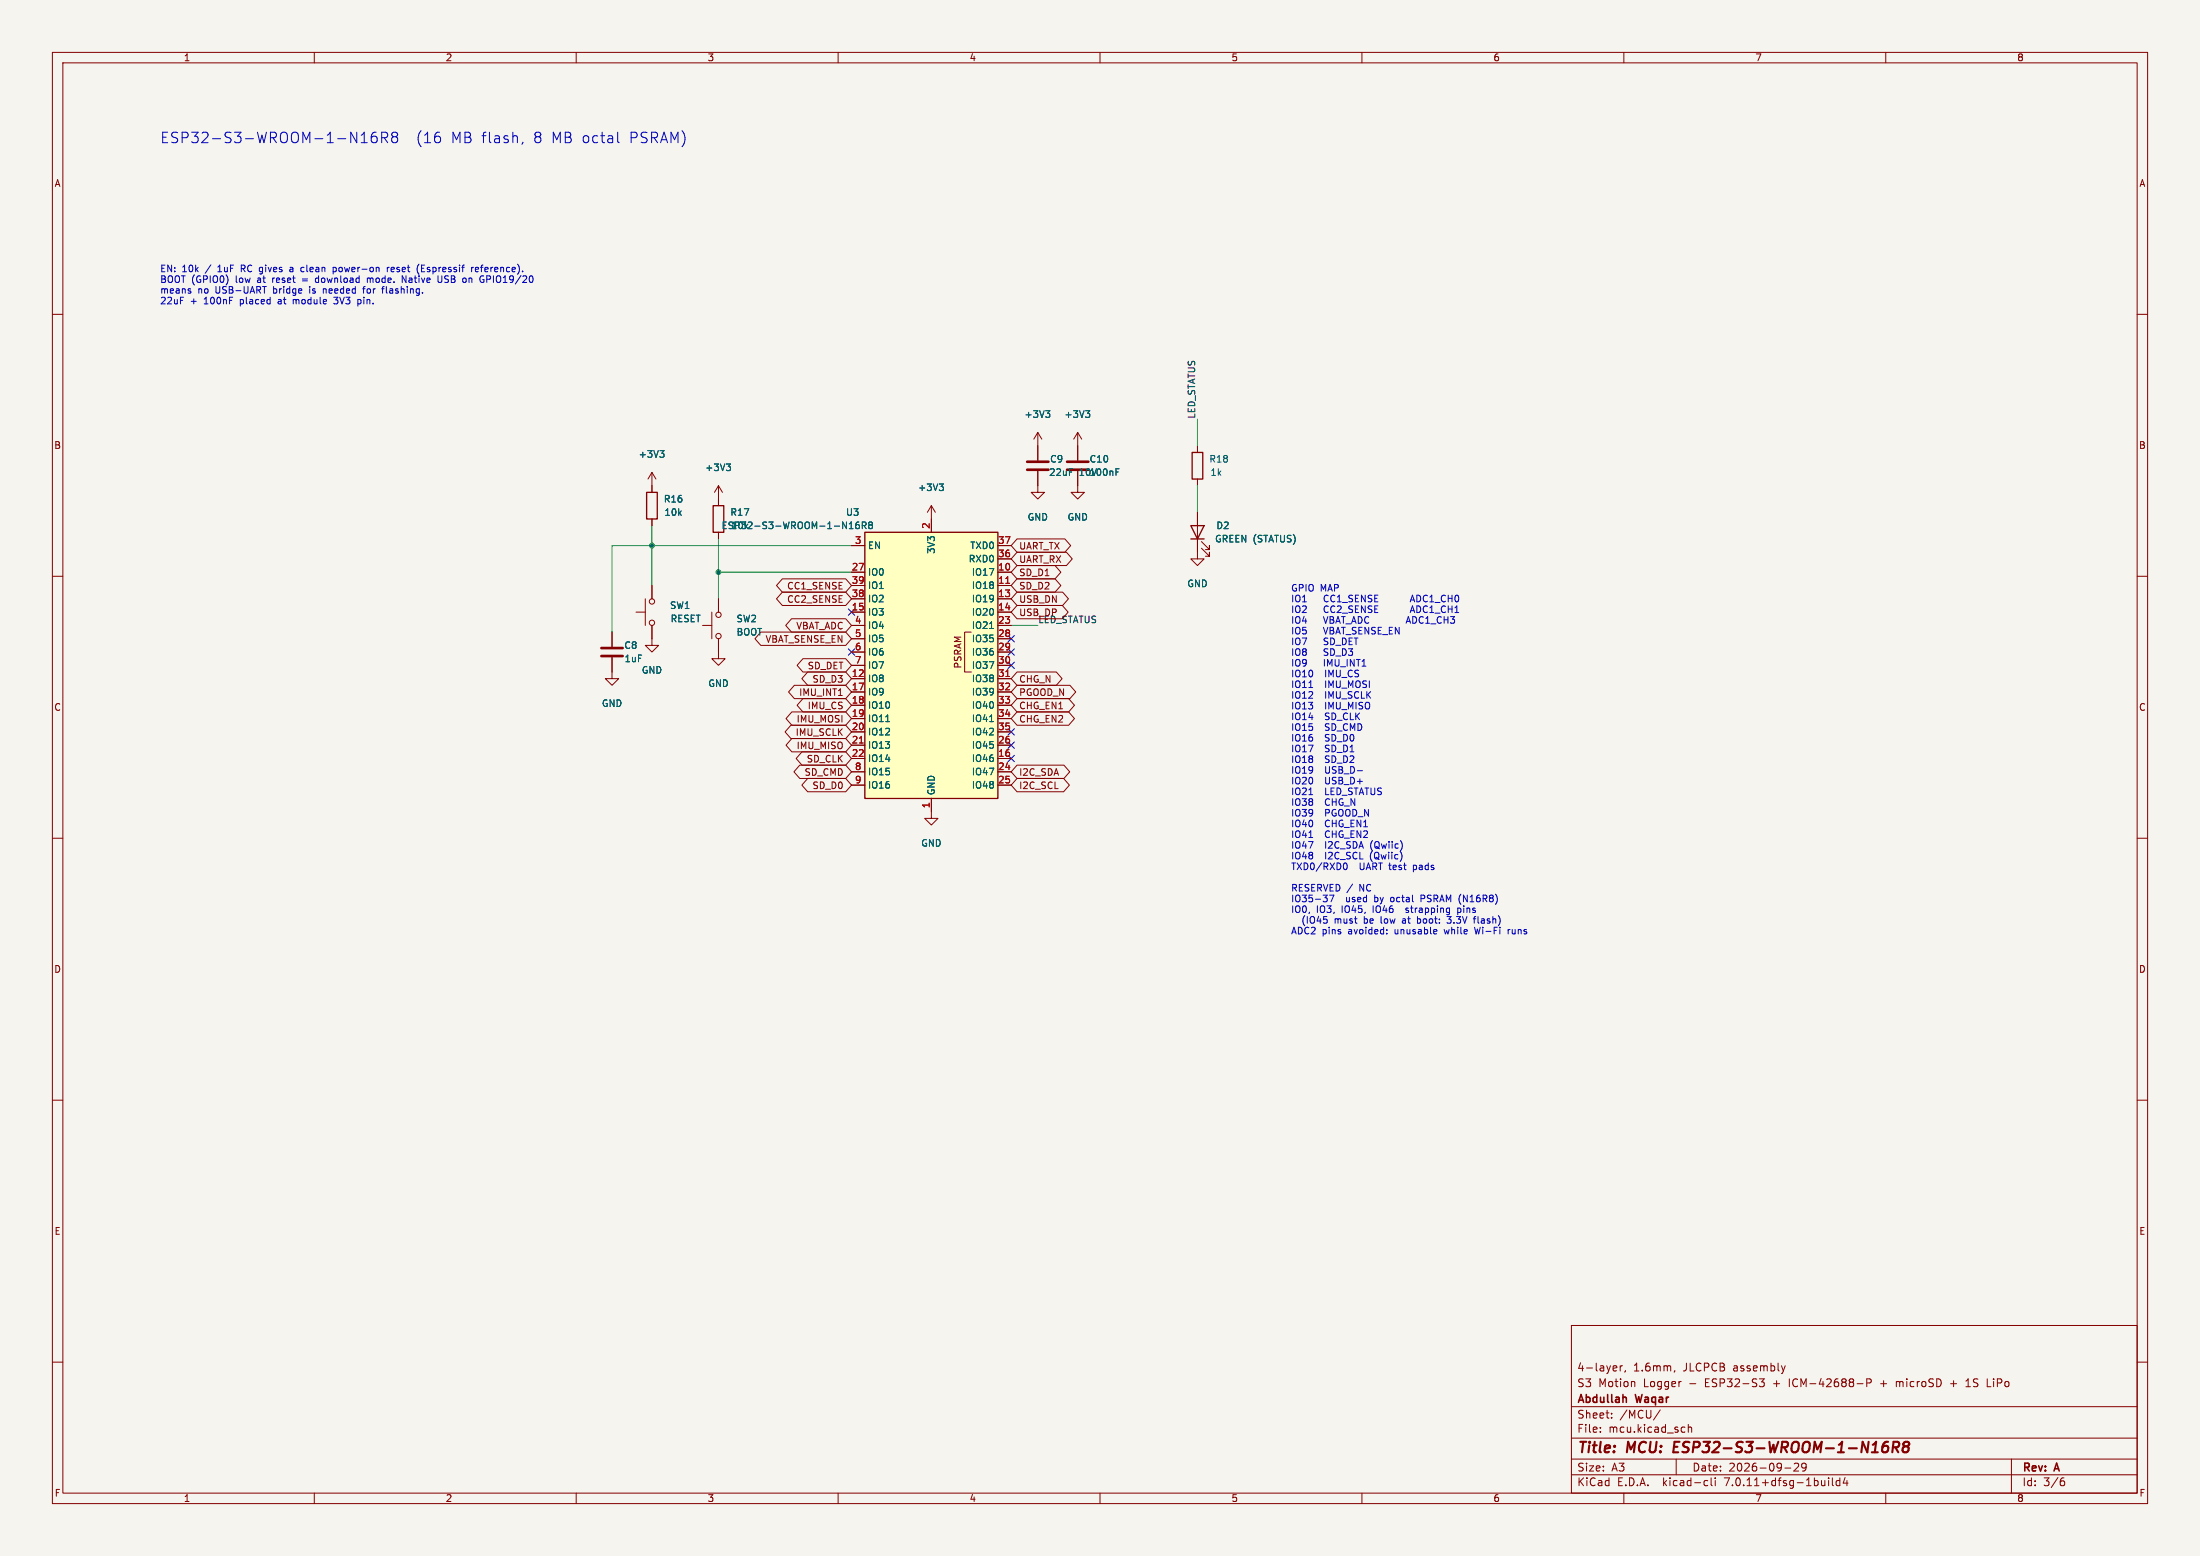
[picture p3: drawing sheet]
(kicad_sch (version 20230121) (generator eeschema)
(paper "A3")
(title_block (title "MCU: ESP32-S3-WROOM-1-N16R8") (date "2026-09-29") (rev "A") (company "Abdullah Waqar") (comment 1 "S3 Motion Logger - ESP32-S3 + ICM-42688-P + microSD + 1S LiPo") (comment 2 "4-layer, 1.6mm, JLCPCB assembly"))
(lib_symbols
(symbol "Device:C" (pin_numbers hide) (pin_names (offset 0.254)) (in_bom yes) (on_board yes) (property "Reference" "C" (at 0.635 2.54 0) (effects (font (size 1.27 1.27)) (justify left))) (property "Value" "C" (at 0.635 -2.54 0) (effects (font (size 1.27 1.27)) (justify left))) (property "Footprint" "" (at 0.9652 -3.81 0) (effects (font (size 1.27 1.27)) hide)) (property "Datasheet" "~" (at 0 0 0) (effects (font (size 1.27 1.27)) hide)) (property "ki_keywords" "cap capacitor" (at 0 0 0) (effects (font (size 1.27 1.27)) hide)) (property "ki_description" "Unpolarized capacitor" (at 0 0 0) (effects (font (size 1.27 1.27)) hide)) (property "ki_fp_filters" "C_*" (at 0 0 0) (effects (font (size 1.27 1.27)) hide)) (symbol "C_0_1" (polyline (pts (xy -2.032 -0.762) (xy 2.032 -0.762)) (stroke (width 0.508) (type default)) (fill (type none))) (polyline (pts (xy -2.032 0.762) (xy 2.032 0.762)) (stroke (width 0.508) (type default)) (fill (type none)))) (symbol "C_1_1" (pin passive line (at 0 3.81 270) (length 2.794) (name "~" (effects (font (size 1.27 1.27)))) (number "1" (effects (font (size 1.27 1.27))))) (pin passive line (at 0 -3.81 90) (length 2.794) (name "~" (effects (font (size 1.27 1.27)))) (number "2" (effects (font (size 1.27 1.27)))))))
(symbol "Device:LED" (pin_numbers hide) (pin_names (offset 1.016) hide) (in_bom yes) (on_board yes) (property "Reference" "D" (at 0 2.54 0) (effects (font (size 1.27 1.27)))) (property "Value" "LED" (at 0 -2.54 0) (effects (font (size 1.27 1.27)))) (property "Footprint" "" (at 0 0 0) (effects (font (size 1.27 1.27)) hide)) (property "Datasheet" "~" (at 0 0 0) (effects (font (size 1.27 1.27)) hide)) (property "ki_keywords" "LED diode" (at 0 0 0) (effects (font (size 1.27 1.27)) hide)) (property "ki_description" "Light emitting diode" (at 0 0 0) (effects (font (size 1.27 1.27)) hide)) (property "ki_fp_filters" "LED* LED_SMD:* LED_THT:*" (at 0 0 0) (effects (font (size 1.27 1.27)) hide)) (symbol "LED_0_1" (polyline (pts (xy -1.27 -1.27) (xy -1.27 1.27)) (stroke (width 0.254) (type default)) (fill (type none))) (polyline (pts (xy -1.27 0) (xy 1.27 0)) (stroke (width 0) (type default)) (fill (type none))) (polyline (pts (xy 1.27 -1.27) (xy 1.27 1.27) (xy -1.27 0) (xy 1.27 -1.27)) (stroke (width 0.254) (type default)) (fill (type none))) (polyline (pts (xy -3.048 -0.762) (xy -4.572 -2.286) (xy -3.81 -2.286) (xy -4.572 -2.286) (xy -4.572 -1.524)) (stroke (width 0) (type default)) (fill (type none))) (polyline (pts (xy -1.778 -0.762) (xy -3.302 -2.286) (xy -2.54 -2.286) (xy -3.302 -2.286) (xy -3.302 -1.524)) (stroke (width 0) (type default)) (fill (type none)))) (symbol "LED_1_1" (pin passive line (at -3.81 0 0) (length 2.54) (name "K" (effects (font (size 1.27 1.27)))) (number "1" (effects (font (size 1.27 1.27))))) (pin passive line (at 3.81 0 180) (length 2.54) (name "A" (effects (font (size 1.27 1.27)))) (number "2" (effects (font (size 1.27 1.27)))))))
(symbol "Device:R" (pin_numbers hide) (pin_names (offset 0)) (in_bom yes) (on_board yes) (property "Reference" "R" (at 2.032 0 90) (effects (font (size 1.27 1.27)))) (property "Value" "R" (at 0 0 90) (effects (font (size 1.27 1.27)))) (property "Footprint" "" (at -1.778 0 90) (effects (font (size 1.27 1.27)) hide)) (property "Datasheet" "~" (at 0 0 0) (effects (font (size 1.27 1.27)) hide)) (property "ki_keywords" "R res resistor" (at 0 0 0) (effects (font (size 1.27 1.27)) hide)) (property "ki_description" "Resistor" (at 0 0 0) (effects (font (size 1.27 1.27)) hide)) (property "ki_fp_filters" "R_*" (at 0 0 0) (effects (font (size 1.27 1.27)) hide)) (symbol "R_0_1" (rectangle (start -1.016 -2.54) (end 1.016 2.54) (stroke (width 0.254) (type default)) (fill (type none)))) (symbol "R_1_1" (pin passive line (at 0 3.81 270) (length 1.27) (name "~" (effects (font (size 1.27 1.27)))) (number "1" (effects (font (size 1.27 1.27))))) (pin passive line (at 0 -3.81 90) (length 1.27) (name "~" (effects (font (size 1.27 1.27)))) (number "2" (effects (font (size 1.27 1.27)))))))
(symbol "RF_Module:ESP32-S3-WROOM-1" (in_bom yes) (on_board yes) (property "Reference" "U" (at -12.7 26.67 0) (effects (font (size 1.27 1.27)))) (property "Value" "ESP32-S3-WROOM-1" (at 12.7 26.67 0) (effects (font (size 1.27 1.27)))) (property "Footprint" "RF_Module:ESP32-S3-WROOM-1" (at 0 2.54 0) (effects (font (size 1.27 1.27)) hide)) (property "Datasheet" "https://www.espressif.com/sites/default/files/documentation/esp32-s3-wroom-1_wroom-1u_datasheet_en.pdf" (at 0 0 0) (effects (font (size 1.27 1.27)) hide)) (property "ki_keywords" "RF Radio BT ESP ESP32-S3 Espressif onboard PCB antenna" (at 0 0 0) (effects (font (size 1.27 1.27)) hide)) (property "ki_description" "RF Module, ESP32-S3 SoC, Wi-Fi 802.11b/g/n, Bluetooth, BLE, 32-bit, 3.3V, onboard antenna, SMD" (at 0 0 0) (effects (font (size 1.27 1.27)) hide)) (property "ki_fp_filters" "ESP32?S3?WROOM?1*" (at 0 0 0) (effects (font (size 1.27 1.27)) hide)) (symbol "ESP32-S3-WROOM-1_0_0" (rectangle (start -12.7 25.4) (end 12.7 -25.4) (stroke (width 0.254) (type default)) (fill (type background))) (text "PSRAM" (at 5.08 2.54 900) (effects (font (size 1.27 1.27))))) (symbol "ESP32-S3-WROOM-1_0_1" (polyline (pts (xy 7.62 -1.27) (xy 6.35 -1.27) (xy 6.35 6.35) (xy 7.62 6.35)) (stroke (width 0) (type default)) (fill (type none)))) (symbol "ESP32-S3-WROOM-1_1_1" (pin power_in line (at 0 -27.94 90) (length 2.54) (name "GND" (effects (font (size 1.27 1.27)))) (number "1" (effects (font (size 1.27 1.27))))) (pin bidirectional line (at 15.24 17.78 180) (length 2.54) (name "IO17" (effects (font (size 1.27 1.27)))) (number "10" (effects (font (size 1.27 1.27))))) (pin bidirectional line (at 15.24 15.24 180) (length 2.54) (name "IO18" (effects (font (size 1.27 1.27)))) (number "11" (effects (font (size 1.27 1.27))))) (pin bidirectional line (at -15.24 -2.54 0) (length 2.54) (name "IO8" (effects (font (size 1.27 1.27)))) (number "12" (effects (font (size 1.27 1.27))))) (pin bidirectional line (at 15.24 12.7 180) (length 2.54) (name "IO19" (effects (font (size 1.27 1.27)))) (number "13" (effects (font (size 1.27 1.27))))) (pin bidirectional line (at 15.24 10.16 180) (length 2.54) (name "IO20" (effects (font (size 1.27 1.27)))) (number "14" (effects (font (size 1.27 1.27))))) (pin bidirectional line (at -15.24 10.16 0) (length 2.54) (name "IO3" (effects (font (size 1.27 1.27)))) (number "15" (effects (font (size 1.27 1.27))))) (pin bidirectional line (at 15.24 -17.78 180) (length 2.54) (name "IO46" (effects (font (size 1.27 1.27)))) (number "16" (effects (font (size 1.27 1.27))))) (pin bidirectional line (at -15.24 -5.08 0) (length 2.54) (name "IO9" (effects (font (size 1.27 1.27)))) (number "17" (effects (font (size 1.27 1.27))))) (pin bidirectional line (at -15.24 -7.62 0) (length 2.54) (name "IO10" (effects (font (size 1.27 1.27)))) (number "18" (effects (font (size 1.27 1.27))))) (pin bidirectional line (at -15.24 -10.16 0) (length 2.54) (name "IO11" (effects (font (size 1.27 1.27)))) (number "19" (effects (font (size 1.27 1.27))))) (pin power_in line (at 0 27.94 270) (length 2.54) (name "3V3" (effects (font (size 1.27 1.27)))) (number "2" (effects (font (size 1.27 1.27))))) (pin bidirectional line (at -15.24 -12.7 0) (length 2.54) (name "IO12" (effects (font (size 1.27 1.27)))) (number "20" (effects (font (size 1.27 1.27))))) (pin bidirectional line (at -15.24 -15.24 0) (length 2.54) (name "IO13" (effects (font (size 1.27 1.27)))) (number "21" (effects (font (size 1.27 1.27))))) (pin bidirectional line (at -15.24 -17.78 0) (length 2.54) (name "IO14" (effects (font (size 1.27 1.27)))) (number "22" (effects (font (size 1.27 1.27))))) (pin bidirectional line (at 15.24 7.62 180) (length 2.54) (name "IO21" (effects (font (size 1.27 1.27)))) (number "23" (effects (font (size 1.27 1.27))))) (pin bidirectional line (at 15.24 -20.32 180) (length 2.54) (name "IO47" (effects (font (size 1.27 1.27)))) (number "24" (effects (font (size 1.27 1.27))))) (pin bidirectional line (at 15.24 -22.86 180) (length 2.54) (name "IO48" (effects (font (size 1.27 1.27)))) (number "25" (effects (font (size 1.27 1.27))))) (pin bidirectional line (at 15.24 -15.24 180) (length 2.54) (name "IO45" (effects (font (size 1.27 1.27)))) (number "26" (effects (font (size 1.27 1.27))))) (pin bidirectional line (at -15.24 17.78 0) (length 2.54) (name "IO0" (effects (font (size 1.27 1.27)))) (number "27" (effects (font (size 1.27 1.27))))) (pin bidirectional line (at 15.24 5.08 180) (length 2.54) (name "IO35" (effects (font (size 1.27 1.27)))) (number "28" (effects (font (size 1.27 1.27))))) (pin bidirectional line (at 15.24 2.54 180) (length 2.54) (name "IO36" (effects (font (size 1.27 1.27)))) (number "29" (effects (font (size 1.27 1.27))))) (pin input line (at -15.24 22.86 0) (length 2.54) (name "EN" (effects (font (size 1.27 1.27)))) (number "3" (effects (font (size 1.27 1.27))))) (pin bidirectional line (at 15.24 0 180) (length 2.54) (name "IO37" (effects (font (size 1.27 1.27)))) (number "30" (effects (font (size 1.27 1.27))))) (pin bidirectional line (at 15.24 -2.54 180) (length 2.54) (name "IO38" (effects (font (size 1.27 1.27)))) (number "31" (effects (font (size 1.27 1.27))))) (pin bidirectional line (at 15.24 -5.08 180) (length 2.54) (name "IO39" (effects (font (size 1.27 1.27)))) (number "32" (effects (font (size 1.27 1.27))))) (pin bidirectional line (at 15.24 -7.62 180) (length 2.54) (name "IO40" (effects (font (size 1.27 1.27)))) (number "33" (effects (font (size 1.27 1.27))))) (pin bidirectional line (at 15.24 -10.16 180) (length 2.54) (name "IO41" (effects (font (size 1.27 1.27)))) (number "34" (effects (font (size 1.27 1.27))))) (pin bidirectional line (at 15.24 -12.7 180) (length 2.54) (name "IO42" (effects (font (size 1.27 1.27)))) (number "35" (effects (font (size 1.27 1.27))))) (pin bidirectional line (at 15.24 20.32 180) (length 2.54) (name "RXD0" (effects (font (size 1.27 1.27)))) (number "36" (effects (font (size 1.27 1.27))))) (pin bidirectional line (at 15.24 22.86 180) (length 2.54) (name "TXD0" (effects (font (size 1.27 1.27)))) (number "37" (effects (font (size 1.27 1.27))))) (pin bidirectional line (at -15.24 12.7 0) (length 2.54) (name "IO2" (effects (font (size 1.27 1.27)))) (number "38" (effects (font (size 1.27 1.27))))) (pin bidirectional line (at -15.24 15.24 0) (length 2.54) (name "IO1" (effects (font (size 1.27 1.27)))) (number "39" (effects (font (size 1.27 1.27))))) (pin bidirectional line (at -15.24 7.62 0) (length 2.54) (name "IO4" (effects (font (size 1.27 1.27)))) (number "4" (effects (font (size 1.27 1.27))))) (pin passive line (at 0 -27.94 90) (length 2.54) hide (name "GND" (effects (font (size 1.27 1.27)))) (number "40" (effects (font (size 1.27 1.27))))) (pin passive line (at 0 -27.94 90) (length 2.54) hide (name "GND" (effects (font (size 1.27 1.27)))) (number "41" (effects (font (size 1.27 1.27))))) (pin bidirectional line (at -15.24 5.08 0) (length 2.54) (name "IO5" (effects (font (size 1.27 1.27)))) (number "5" (effects (font (size 1.27 1.27))))) (pin bidirectional line (at -15.24 2.54 0) (length 2.54) (name "IO6" (effects (font (size 1.27 1.27)))) (number "6" (effects (font (size 1.27 1.27))))) (pin bidirectional line (at -15.24 0 0) (length 2.54) (name "IO7" (effects (font (size 1.27 1.27)))) (number "7" (effects (font (size 1.27 1.27))))) (pin bidirectional line (at -15.24 -20.32 0) (length 2.54) (name "IO15" (effects (font (size 1.27 1.27)))) (number "8" (effects (font (size 1.27 1.27))))) (pin bidirectional line (at -15.24 -22.86 0) (length 2.54) (name "IO16" (effects (font (size 1.27 1.27)))) (number "9" (effects (font (size 1.27 1.27)))))))
(symbol "Switch:SW_Push" (pin_numbers hide) (pin_names (offset 1.016) hide) (in_bom yes) (on_board yes) (property "Reference" "SW" (at 1.27 2.54 0) (effects (font (size 1.27 1.27)) (justify left))) (property "Value" "SW_Push" (at 0 -1.524 0) (effects (font (size 1.27 1.27)))) (property "Footprint" "" (at 0 5.08 0) (effects (font (size 1.27 1.27)) hide)) (property "Datasheet" "~" (at 0 5.08 0) (effects (font (size 1.27 1.27)) hide)) (property "ki_keywords" "switch normally-open pushbutton push-button" (at 0 0 0) (effects (font (size 1.27 1.27)) hide)) (property "ki_description" "Push button switch, generic, two pins" (at 0 0 0) (effects (font (size 1.27 1.27)) hide)) (symbol "SW_Push_0_1" (circle (center -2.032 0) (radius 0.508) (stroke (width 0) (type default)) (fill (type none))) (polyline (pts (xy 0 1.27) (xy 0 3.048)) (stroke (width 0) (type default)) (fill (type none))) (polyline (pts (xy 2.54 1.27) (xy -2.54 1.27)) (stroke (width 0) (type default)) (fill (type none))) (circle (center 2.032 0) (radius 0.508) (stroke (width 0) (type default)) (fill (type none))) (pin passive line (at -5.08 0 0) (length 2.54) (name "1" (effects (font (size 1.27 1.27)))) (number "1" (effects (font (size 1.27 1.27))))) (pin passive line (at 5.08 0 180) (length 2.54) (name "2" (effects (font (size 1.27 1.27)))) (number "2" (effects (font (size 1.27 1.27)))))))
(symbol "power:+3V3" (power) (pin_names (offset 0)) (in_bom yes) (on_board yes) (property "Reference" "#PWR" (at 0 -3.81 0) (effects (font (size 1.27 1.27)) hide)) (property "Value" "+3V3" (at 0 3.556 0) (effects (font (size 1.27 1.27)))) (property "Footprint" "" (at 0 0 0) (effects (font (size 1.27 1.27)) hide)) (property "Datasheet" "" (at 0 0 0) (effects (font (size 1.27 1.27)) hide)) (property "ki_keywords" "global power" (at 0 0 0) (effects (font (size 1.27 1.27)) hide)) (property "ki_description" "Power symbol creates a global label with name \"+3V3\"" (at 0 0 0) (effects (font (size 1.27 1.27)) hide)) (symbol "+3V3_0_1" (polyline (pts (xy -0.762 1.27) (xy 0 2.54)) (stroke (width 0) (type default)) (fill (type none))) (polyline (pts (xy 0 0) (xy 0 2.54)) (stroke (width 0) (type default)) (fill (type none))) (polyline (pts (xy 0 2.54) (xy 0.762 1.27)) (stroke (width 0) (type default)) (fill (type none)))) (symbol "+3V3_1_1" (pin power_in line (at 0 0 90) (length 0) hide (name "+3V3" (effects (font (size 1.27 1.27)))) (number "1" (effects (font (size 1.27 1.27)))))))
(symbol "power:GND" (power) (pin_names (offset 0)) (in_bom yes) (on_board yes) (property "Reference" "#PWR" (at 0 -6.35 0) (effects (font (size 1.27 1.27)) hide)) (property "Value" "GND" (at 0 -3.81 0) (effects (font (size 1.27 1.27)))) (property "Footprint" "" (at 0 0 0) (effects (font (size 1.27 1.27)) hide)) (property "Datasheet" "" (at 0 0 0) (effects (font (size 1.27 1.27)) hide)) (property "ki_keywords" "global power" (at 0 0 0) (effects (font (size 1.27 1.27)) hide)) (property "ki_description" "Power symbol creates a global label with name \"GND\" , ground" (at 0 0 0) (effects (font (size 1.27 1.27)) hide)) (symbol "GND_0_1" (polyline (pts (xy 0 0) (xy 0 -1.27) (xy 1.27 -1.27) (xy 0 -2.54) (xy -1.27 -1.27) (xy 0 -1.27)) (stroke (width 0) (type default)) (fill (type none)))) (symbol "GND_1_1" (pin power_in line (at 0 0 270) (length 0) hide (name "GND" (effects (font (size 1.27 1.27)))) (number "1" (effects (font (size 1.27 1.27))))))))
(wire (pts (xy 162.56 109.22) (xy 137.16 109.22)) (stroke (width 0) (type default)))
(wire (pts (xy 137.16 102.87) (xy 137.16 109.22)) (stroke (width 0) (type default)))
(wire (pts (xy 137.16 114.3) (xy 137.16 109.22)) (stroke (width 0) (type default)))
(junction (at 137.16 109.22) (diameter 0) (color 0 0 0 0))
(wire (pts (xy 162.56 104.14) (xy 124.46 104.14)) (stroke (width 0) (type default)))
(wire (pts (xy 124.46 104.14) (xy 116.84 104.14)) (stroke (width 0) (type default)))
(wire (pts (xy 124.46 100.33) (xy 124.46 104.14)) (stroke (width 0) (type default)))
(wire (pts (xy 116.84 120.65) (xy 116.84 104.14)) (stroke (width 0) (type default)))
(wire (pts (xy 124.46 111.76) (xy 124.46 104.14)) (stroke (width 0) (type default)))
(junction (at 124.46 104.14) (diameter 0) (color 0 0 0 0))
(wire (pts (xy 228.6 92.71) (xy 228.6 97.79)) (stroke (width 0) (type default)))
(symbol (lib_id "RF_Module:ESP32-S3-WROOM-1") (at 177.8 127 0) (unit 1) (in_bom yes) (on_board yes) (dnp no)
 (property "Reference" "U3" (at 162.78 97.79 0) (effects (font (size 1.27 1.27))))
 (property "Value" "ESP32-S3-WROOM-1-N16R8" (at 152.28 100.33 0) (effects (font (size 1.27 1.27))))
 (property "Footprint" "RF_Module:ESP32-S3-WROOM-1" (at 177.8 127 0) (effects (font (size 1.27 1.27)) hide))
 (property "Datasheet" "" (at 177.8 127 0) (effects (font (size 1.27 1.27)) hide))
 (property "MPN" "ESP32-S3-WROOM-1-N16R8" (at 177.8 127 0) (effects (font (size 1.27 1.27)) hide))
 (pin "1")
 (pin "10")
 (pin "11")
 (pin "12")
 (pin "13")
 (pin "14")
 (pin "15")
 (pin "16")
 (pin "17")
 (pin "18")
 (pin "19")
 (pin "2")
 (pin "20")
 (pin "21")
 (pin "22")
 (pin "23")
 (pin "24")
 (pin "25")
 (pin "26")
 (pin "27")
 (pin "28")
 (pin "29")
 (pin "3")
 (pin "30")
 (pin "31")
 (pin "32")
 (pin "33")
 (pin "34")
 (pin "35")
 (pin "36")
 (pin "37")
 (pin "38")
 (pin "39")
 (pin "4")
 (pin "40")
 (pin "41")
 (pin "5")
 (pin "6")
 (pin "7")
 (pin "8")
 (pin "9"))
(symbol (lib_id "power:GND") (at 177.8 154.94 0) (unit 1) (in_bom no) (on_board no) (dnp no)
 (property "Reference" "#PWR041" (at 177.8 154.94 0) (effects (font (size 1.27 1.27)) hide))
 (property "Value" "GND" (at 177.8 160.94 0) (effects (font (size 1.27 1.27))))
 (property "Footprint" "" (at 177.8 154.94 0) (effects (font (size 1.27 1.27)) hide))
 (property "Datasheet" "" (at 177.8 154.94 0) (effects (font (size 1.27 1.27)) hide))
 (pin "1"))
(global_label "SD_D1" (shape bidirectional) (at 193.04 109.22 0) (fields_autoplaced) (effects (font (size 1.27 1.27)) (justify left)) (property "Intersheetrefs" "${INTERSHEET_REFS}" (at 193.04 109.22 0) (effects (font (size 1.27 1.27)) hide)))
(global_label "SD_D2" (shape bidirectional) (at 193.04 111.76 0) (fields_autoplaced) (effects (font (size 1.27 1.27)) (justify left)) (property "Intersheetrefs" "${INTERSHEET_REFS}" (at 193.04 111.76 0) (effects (font (size 1.27 1.27)) hide)))
(global_label "SD_D3" (shape bidirectional) (at 162.56 129.54 180) (fields_autoplaced) (effects (font (size 1.27 1.27)) (justify right)) (property "Intersheetrefs" "${INTERSHEET_REFS}" (at 162.56 129.54 0) (effects (font (size 1.27 1.27)) hide)))
(global_label "USB_DN" (shape bidirectional) (at 193.04 114.3 0) (fields_autoplaced) (effects (font (size 1.27 1.27)) (justify left)) (property "Intersheetrefs" "${INTERSHEET_REFS}" (at 193.04 114.3 0) (effects (font (size 1.27 1.27)) hide)))
(global_label "USB_DP" (shape bidirectional) (at 193.04 116.84 0) (fields_autoplaced) (effects (font (size 1.27 1.27)) (justify left)) (property "Intersheetrefs" "${INTERSHEET_REFS}" (at 193.04 116.84 0) (effects (font (size 1.27 1.27)) hide)))
(no_connect (at 162.56 116.84))
(no_connect (at 193.04 144.78))
(global_label "IMU_INT1" (shape bidirectional) (at 162.56 132.08 180) (fields_autoplaced) (effects (font (size 1.27 1.27)) (justify right)) (property "Intersheetrefs" "${INTERSHEET_REFS}" (at 162.56 132.08 0) (effects (font (size 1.27 1.27)) hide)))
(global_label "IMU_CS" (shape bidirectional) (at 162.56 134.62 180) (fields_autoplaced) (effects (font (size 1.27 1.27)) (justify right)) (property "Intersheetrefs" "${INTERSHEET_REFS}" (at 162.56 134.62 0) (effects (font (size 1.27 1.27)) hide)))
(global_label "IMU_MOSI" (shape bidirectional) (at 162.56 137.16 180) (fields_autoplaced) (effects (font (size 1.27 1.27)) (justify right)) (property "Intersheetrefs" "${INTERSHEET_REFS}" (at 162.56 137.16 0) (effects (font (size 1.27 1.27)) hide)))
(symbol (lib_id "power:+3V3") (at 177.8 99.06 0) (unit 1) (in_bom no) (on_board no) (dnp no)
 (property "Reference" "#PWR042" (at 177.8 99.06 0) (effects (font (size 1.27 1.27)) hide))
 (property "Value" "+3V3" (at 177.8 93.06 0) (effects (font (size 1.27 1.27))))
 (property "Footprint" "" (at 177.8 99.06 0) (effects (font (size 1.27 1.27)) hide))
 (property "Datasheet" "" (at 177.8 99.06 0) (effects (font (size 1.27 1.27)) hide))
 (pin "1"))
(global_label "IMU_SCLK" (shape bidirectional) (at 162.56 139.7 180) (fields_autoplaced) (effects (font (size 1.27 1.27)) (justify right)) (property "Intersheetrefs" "${INTERSHEET_REFS}" (at 162.56 139.7 0) (effects (font (size 1.27 1.27)) hide)))
(global_label "IMU_MISO" (shape bidirectional) (at 162.56 142.24 180) (fields_autoplaced) (effects (font (size 1.27 1.27)) (justify right)) (property "Intersheetrefs" "${INTERSHEET_REFS}" (at 162.56 142.24 0) (effects (font (size 1.27 1.27)) hide)))
(global_label "SD_CLK" (shape bidirectional) (at 162.56 144.78 180) (fields_autoplaced) (effects (font (size 1.27 1.27)) (justify right)) (property "Intersheetrefs" "${INTERSHEET_REFS}" (at 162.56 144.78 0) (effects (font (size 1.27 1.27)) hide)))
(wire (pts (xy 193.04 119.38) (xy 198.12 119.38)) (stroke (width 0) (type default)))
(label "LED_STATUS" (at 198.12 119.38 0) (fields_autoplaced) (effects (font (size 1.27 1.27)) (justify left bottom)))
(global_label "I2C_SDA" (shape bidirectional) (at 193.04 147.32 0) (fields_autoplaced) (effects (font (size 1.27 1.27)) (justify left)) (property "Intersheetrefs" "${INTERSHEET_REFS}" (at 193.04 147.32 0) (effects (font (size 1.27 1.27)) hide)))
(global_label "I2C_SCL" (shape bidirectional) (at 193.04 149.86 0) (fields_autoplaced) (effects (font (size 1.27 1.27)) (justify left)) (property "Intersheetrefs" "${INTERSHEET_REFS}" (at 193.04 149.86 0) (effects (font (size 1.27 1.27)) hide)))
(no_connect (at 193.04 142.24))
(no_connect (at 193.04 121.92))
(no_connect (at 193.04 124.46))
(no_connect (at 193.04 127))
(global_label "CHG_N" (shape bidirectional) (at 193.04 129.54 0) (fields_autoplaced) (effects (font (size 1.27 1.27)) (justify left)) (property "Intersheetrefs" "${INTERSHEET_REFS}" (at 193.04 129.54 0) (effects (font (size 1.27 1.27)) hide)))
(global_label "PGOOD_N" (shape bidirectional) (at 193.04 132.08 0) (fields_autoplaced) (effects (font (size 1.27 1.27)) (justify left)) (property "Intersheetrefs" "${INTERSHEET_REFS}" (at 193.04 132.08 0) (effects (font (size 1.27 1.27)) hide)))
(global_label "CHG_EN1" (shape bidirectional) (at 193.04 134.62 0) (fields_autoplaced) (effects (font (size 1.27 1.27)) (justify left)) (property "Intersheetrefs" "${INTERSHEET_REFS}" (at 193.04 134.62 0) (effects (font (size 1.27 1.27)) hide)))
(global_label "CHG_EN2" (shape bidirectional) (at 193.04 137.16 0) (fields_autoplaced) (effects (font (size 1.27 1.27)) (justify left)) (property "Intersheetrefs" "${INTERSHEET_REFS}" (at 193.04 137.16 0) (effects (font (size 1.27 1.27)) hide)))
(no_connect (at 193.04 139.7))
(global_label "UART_RX" (shape bidirectional) (at 193.04 106.68 0) (fields_autoplaced) (effects (font (size 1.27 1.27)) (justify left)) (property "Intersheetrefs" "${INTERSHEET_REFS}" (at 193.04 106.68 0) (effects (font (size 1.27 1.27)) hide)))
(global_label "UART_TX" (shape bidirectional) (at 193.04 104.14 0) (fields_autoplaced) (effects (font (size 1.27 1.27)) (justify left)) (property "Intersheetrefs" "${INTERSHEET_REFS}" (at 193.04 104.14 0) (effects (font (size 1.27 1.27)) hide)))
(global_label "CC2_SENSE" (shape bidirectional) (at 162.56 114.3 180) (fields_autoplaced) (effects (font (size 1.27 1.27)) (justify right)) (property "Intersheetrefs" "${INTERSHEET_REFS}" (at 162.56 114.3 0) (effects (font (size 1.27 1.27)) hide)))
(global_label "CC1_SENSE" (shape bidirectional) (at 162.56 111.76 180) (fields_autoplaced) (effects (font (size 1.27 1.27)) (justify right)) (property "Intersheetrefs" "${INTERSHEET_REFS}" (at 162.56 111.76 0) (effects (font (size 1.27 1.27)) hide)))
(global_label "VBAT_ADC" (shape bidirectional) (at 162.56 119.38 180) (fields_autoplaced) (effects (font (size 1.27 1.27)) (justify right)) (property "Intersheetrefs" "${INTERSHEET_REFS}" (at 162.56 119.38 0) (effects (font (size 1.27 1.27)) hide)))
(global_label "VBAT_SENSE_EN" (shape bidirectional) (at 162.56 121.92 180) (fields_autoplaced) (effects (font (size 1.27 1.27)) (justify right)) (property "Intersheetrefs" "${INTERSHEET_REFS}" (at 162.56 121.92 0) (effects (font (size 1.27 1.27)) hide)))
(no_connect (at 162.56 124.46))
(global_label "SD_DET" (shape bidirectional) (at 162.56 127 180) (fields_autoplaced) (effects (font (size 1.27 1.27)) (justify right)) (property "Intersheetrefs" "${INTERSHEET_REFS}" (at 162.56 127 0) (effects (font (size 1.27 1.27)) hide)))
(global_label "SD_CMD" (shape bidirectional) (at 162.56 147.32 180) (fields_autoplaced) (effects (font (size 1.27 1.27)) (justify right)) (property "Intersheetrefs" "${INTERSHEET_REFS}" (at 162.56 147.32 0) (effects (font (size 1.27 1.27)) hide)))
(global_label "SD_D0" (shape bidirectional) (at 162.56 149.86 180) (fields_autoplaced) (effects (font (size 1.27 1.27)) (justify right)) (property "Intersheetrefs" "${INTERSHEET_REFS}" (at 162.56 149.86 0) (effects (font (size 1.27 1.27)) hide)))
(symbol (lib_id "Device:R") (at 124.46 96.52 0) (unit 1) (in_bom yes) (on_board yes) (dnp no)
 (property "Reference" "R16" (at 128.575 95.25 0) (effects (font (size 1.27 1.27))))
 (property "Value" "10k" (at 128.575 97.79 0) (effects (font (size 1.27 1.27))))
 (property "Footprint" "Resistor_SMD:R_0402_1005Metric" (at 124.46 96.52 0) (effects (font (size 1.27 1.27)) hide))
 (property "Datasheet" "" (at 124.46 96.52 0) (effects (font (size 1.27 1.27)) hide))
 (pin "1")
 (pin "2"))
(symbol (lib_id "power:+3V3") (at 124.46 92.71 0) (unit 1) (in_bom no) (on_board no) (dnp no)
 (property "Reference" "#PWR043" (at 124.46 92.71 0) (effects (font (size 1.27 1.27)) hide))
 (property "Value" "+3V3" (at 124.46 86.71 0) (effects (font (size 1.27 1.27))))
 (property "Footprint" "" (at 124.46 92.71 0) (effects (font (size 1.27 1.27)) hide))
 (property "Datasheet" "" (at 124.46 92.71 0) (effects (font (size 1.27 1.27)) hide))
 (pin "1"))
(symbol (lib_id "Device:C") (at 116.84 124.46 0) (unit 1) (in_bom yes) (on_board yes) (dnp no)
 (property "Reference" "C8" (at 120.43 123.19 0) (effects (font (size 1.27 1.27))))
 (property "Value" "1uF" (at 120.955 125.73 0) (effects (font (size 1.27 1.27))))
 (property "Footprint" "Capacitor_SMD:C_0402_1005Metric" (at 116.84 124.46 0) (effects (font (size 1.27 1.27)) hide))
 (property "Datasheet" "" (at 116.84 124.46 0) (effects (font (size 1.27 1.27)) hide))
 (pin "1")
 (pin "2"))
(symbol (lib_id "power:GND") (at 116.84 128.27 0) (unit 1) (in_bom no) (on_board no) (dnp no)
 (property "Reference" "#PWR044" (at 116.84 128.27 0) (effects (font (size 1.27 1.27)) hide))
 (property "Value" "GND" (at 116.84 134.27 0) (effects (font (size 1.27 1.27))))
 (property "Footprint" "" (at 116.84 128.27 0) (effects (font (size 1.27 1.27)) hide))
 (property "Datasheet" "" (at 116.84 128.27 0) (effects (font (size 1.27 1.27)) hide))
 (pin "1"))
(symbol (lib_id "Switch:SW_Push") (at 124.46 116.84 90) (unit 1) (in_bom yes) (on_board yes) (dnp no)
 (property "Reference" "SW1" (at 129.845 115.57 90) (effects (font (size 1.27 1.27))))
 (property "Value" "RESET" (at 130.895 118.11 90) (effects (font (size 1.27 1.27))))
 (property "Footprint" "Button_Switch_SMD:SW_SPST_PTS810" (at 124.46 116.84 90) (effects (font (size 1.27 1.27)) hide))
 (property "Datasheet" "" (at 124.46 116.84 90) (effects (font (size 1.27 1.27)) hide))
 (property "MPN" "PTS810 SJM 250 SMTR LFS" (at 124.46 116.84 90) (effects (font (size 1.27 1.27)) hide))
 (pin "1")
 (pin "2"))
(symbol (lib_id "power:GND") (at 124.46 121.92 0) (unit 1) (in_bom no) (on_board no) (dnp no)
 (property "Reference" "#PWR045" (at 124.46 121.92 0) (effects (font (size 1.27 1.27)) hide))
 (property "Value" "GND" (at 124.46 127.92 0) (effects (font (size 1.27 1.27))))
 (property "Footprint" "" (at 124.46 121.92 0) (effects (font (size 1.27 1.27)) hide))
 (property "Datasheet" "" (at 124.46 121.92 0) (effects (font (size 1.27 1.27)) hide))
 (pin "1"))
(symbol (lib_id "Device:R") (at 137.16 99.06 0) (unit 1) (in_bom yes) (on_board yes) (dnp no)
 (property "Reference" "R17" (at 141.275 97.79 0) (effects (font (size 1.27 1.27))))
 (property "Value" "10k" (at 141.275 100.33 0) (effects (font (size 1.27 1.27))))
 (property "Footprint" "Resistor_SMD:R_0402_1005Metric" (at 137.16 99.06 0) (effects (font (size 1.27 1.27)) hide))
 (property "Datasheet" "" (at 137.16 99.06 0) (effects (font (size 1.27 1.27)) hide))
 (pin "1")
 (pin "2"))
(symbol (lib_id "power:+3V3") (at 137.16 95.25 0) (unit 1) (in_bom no) (on_board no) (dnp no)
 (property "Reference" "#PWR046" (at 137.16 95.25 0) (effects (font (size 1.27 1.27)) hide))
 (property "Value" "+3V3" (at 137.16 89.25 0) (effects (font (size 1.27 1.27))))
 (property "Footprint" "" (at 137.16 95.25 0) (effects (font (size 1.27 1.27)) hide))
 (property "Datasheet" "" (at 137.16 95.25 0) (effects (font (size 1.27 1.27)) hide))
 (pin "1"))
(symbol (lib_id "Switch:SW_Push") (at 137.16 119.38 90) (unit 1) (in_bom yes) (on_board yes) (dnp no)
 (property "Reference" "SW2" (at 142.545 118.11 90) (effects (font (size 1.27 1.27))))
 (property "Value" "BOOT" (at 143.07 120.65 90) (effects (font (size 1.27 1.27))))
 (property "Footprint" "Button_Switch_SMD:SW_SPST_PTS810" (at 137.16 119.38 90) (effects (font (size 1.27 1.27)) hide))
 (property "Datasheet" "" (at 137.16 119.38 90) (effects (font (size 1.27 1.27)) hide))
 (property "MPN" "PTS810 SJM 250 SMTR LFS" (at 137.16 119.38 90) (effects (font (size 1.27 1.27)) hide))
 (pin "1")
 (pin "2"))
(symbol (lib_id "power:GND") (at 137.16 124.46 0) (unit 1) (in_bom no) (on_board no) (dnp no)
 (property "Reference" "#PWR047" (at 137.16 124.46 0) (effects (font (size 1.27 1.27)) hide))
 (property "Value" "GND" (at 137.16 130.46 0) (effects (font (size 1.27 1.27))))
 (property "Footprint" "" (at 137.16 124.46 0) (effects (font (size 1.27 1.27)) hide))
 (property "Datasheet" "" (at 137.16 124.46 0) (effects (font (size 1.27 1.27)) hide))
 (pin "1"))
(symbol (lib_id "Device:C") (at 198.12 88.9 0) (unit 1) (in_bom yes) (on_board yes) (dnp no)
 (property "Reference" "C9" (at 201.71 87.63 0) (effects (font (size 1.27 1.27))))
 (property "Value" "22uF 10V" (at 204.86 90.17 0) (effects (font (size 1.27 1.27))))
 (property "Footprint" "Capacitor_SMD:C_0603_1608Metric" (at 198.12 88.9 0) (effects (font (size 1.27 1.27)) hide))
 (property "Datasheet" "" (at 198.12 88.9 0) (effects (font (size 1.27 1.27)) hide))
 (pin "1")
 (pin "2"))
(symbol (lib_id "power:+3V3") (at 198.12 85.09 0) (unit 1) (in_bom no) (on_board no) (dnp no)
 (property "Reference" "#PWR048" (at 198.12 85.09 0) (effects (font (size 1.27 1.27)) hide))
 (property "Value" "+3V3" (at 198.12 79.09 0) (effects (font (size 1.27 1.27))))
 (property "Footprint" "" (at 198.12 85.09 0) (effects (font (size 1.27 1.27)) hide))
 (property "Datasheet" "" (at 198.12 85.09 0) (effects (font (size 1.27 1.27)) hide))
 (pin "1"))
(symbol (lib_id "power:GND") (at 198.12 92.71 0) (unit 1) (in_bom no) (on_board no) (dnp no)
 (property "Reference" "#PWR049" (at 198.12 92.71 0) (effects (font (size 1.27 1.27)) hide))
 (property "Value" "GND" (at 198.12 98.71 0) (effects (font (size 1.27 1.27))))
 (property "Footprint" "" (at 198.12 92.71 0) (effects (font (size 1.27 1.27)) hide))
 (property "Datasheet" "" (at 198.12 92.71 0) (effects (font (size 1.27 1.27)) hide))
 (pin "1"))
(symbol (lib_id "Device:C") (at 205.74 88.9 0) (unit 1) (in_bom yes) (on_board yes) (dnp no)
 (property "Reference" "C10" (at 209.855 87.63 0) (effects (font (size 1.27 1.27))))
 (property "Value" "100nF" (at 210.905 90.17 0) (effects (font (size 1.27 1.27))))
 (property "Footprint" "Capacitor_SMD:C_0402_1005Metric" (at 205.74 88.9 0) (effects (font (size 1.27 1.27)) hide))
 (property "Datasheet" "" (at 205.74 88.9 0) (effects (font (size 1.27 1.27)) hide))
 (pin "1")
 (pin "2"))
(symbol (lib_id "power:+3V3") (at 205.74 85.09 0) (unit 1) (in_bom no) (on_board no) (dnp no)
 (property "Reference" "#PWR050" (at 205.74 85.09 0) (effects (font (size 1.27 1.27)) hide))
 (property "Value" "+3V3" (at 205.74 79.09 0) (effects (font (size 1.27 1.27))))
 (property "Footprint" "" (at 205.74 85.09 0) (effects (font (size 1.27 1.27)) hide))
 (property "Datasheet" "" (at 205.74 85.09 0) (effects (font (size 1.27 1.27)) hide))
 (pin "1"))
(symbol (lib_id "power:GND") (at 205.74 92.71 0) (unit 1) (in_bom no) (on_board no) (dnp no)
 (property "Reference" "#PWR051" (at 205.74 92.71 0) (effects (font (size 1.27 1.27)) hide))
 (property "Value" "GND" (at 205.74 98.71 0) (effects (font (size 1.27 1.27))))
 (property "Footprint" "" (at 205.74 92.71 0) (effects (font (size 1.27 1.27)) hide))
 (property "Datasheet" "" (at 205.74 92.71 0) (effects (font (size 1.27 1.27)) hide))
 (pin "1"))
(symbol (lib_id "Device:R") (at 228.6 88.9 0) (unit 1) (in_bom yes) (on_board yes) (dnp no)
 (property "Reference" "R18" (at 232.715 87.63 0) (effects (font (size 1.27 1.27))))
 (property "Value" "1k" (at 232.19 90.17 0) (effects (font (size 1.27 1.27))))
 (property "Footprint" "Resistor_SMD:R_0402_1005Metric" (at 228.6 88.9 0) (effects (font (size 1.27 1.27)) hide))
 (property "Datasheet" "" (at 228.6 88.9 0) (effects (font (size 1.27 1.27)) hide))
 (pin "1")
 (pin "2"))
(wire (pts (xy 228.6 85.09) (xy 228.6 80.01)) (stroke (width 0) (type default)))
(label "LED_STATUS" (at 228.6 80.01 90) (fields_autoplaced) (effects (font (size 1.27 1.27)) (justify left bottom)))
(symbol (lib_id "Device:LED") (at 228.6 101.6 90) (unit 1) (in_bom yes) (on_board yes) (dnp no)
 (property "Reference" "D2" (at 233.46 100.33 90) (effects (font (size 1.27 1.27))))
 (property "Value" "GREEN (STATUS)" (at 239.76 102.87 90) (effects (font (size 1.27 1.27))))
 (property "Footprint" "LED_SMD:LED_0603_1608Metric" (at 228.6 101.6 90) (effects (font (size 1.27 1.27)) hide))
 (property "Datasheet" "" (at 228.6 101.6 90) (effects (font (size 1.27 1.27)) hide))
 (pin "1")
 (pin "2"))
(symbol (lib_id "power:GND") (at 228.6 105.41 0) (unit 1) (in_bom no) (on_board no) (dnp no)
 (property "Reference" "#PWR052" (at 228.6 105.41 0) (effects (font (size 1.27 1.27)) hide))
 (property "Value" "GND" (at 228.6 111.41 0) (effects (font (size 1.27 1.27))))
 (property "Footprint" "" (at 228.6 105.41 0) (effects (font (size 1.27 1.27)) hide))
 (property "Datasheet" "" (at 228.6 105.41 0) (effects (font (size 1.27 1.27)) hide))
 (pin "1"))
(text "ESP32-S3-WROOM-1-N16R8  (16 MB flash, 8 MB octal PSRAM)" (at 30.48 25.4 0) (effects (font (size 2.0 2.0)) (justify left top)))
(text "EN: 10k / 1uF RC gives a clean power-on reset (Espressif reference).\nBOOT (GPIO0) low at reset = download mode. Native USB on GPIO19/20\nmeans no USB-UART bridge is needed for flashing.\n22uF + 100nF placed at module 3V3 pin." (at 30.48 50.8 0) (effects (font (size 1.27 1.27)) (justify left top)))
(text "GPIO MAP\nIO1   CC1_SENSE      ADC1_CH0\nIO2   CC2_SENSE      ADC1_CH1\nIO4   VBAT_ADC       ADC1_CH3\nIO5   VBAT_SENSE_EN\nIO7   SD_DET\nIO8   SD_D3\nIO9   IMU_INT1\nIO10  IMU_CS\nIO11  IMU_MOSI\nIO12  IMU_SCLK\nIO13  IMU_MISO\nIO14  SD_CLK\nIO15  SD_CMD\nIO16  SD_D0\nIO17  SD_D1\nIO18  SD_D2\nIO19  USB_D-\nIO20  USB_D+\nIO21  LED_STATUS\nIO38  CHG_N\nIO39  PGOOD_N\nIO40  CHG_EN1\nIO41  CHG_EN2\nIO47  I2C_SDA (Qwiic)\nIO48  I2C_SCL (Qwiic)\nTXD0/RXD0  UART test pads\n\nRESERVED / NC\nIO35-37  used by octal PSRAM (N16R8)\nIO0, IO3, IO45, IO46  strapping pins\n  (IO45 must be low at boot: 3.3V flash)\nADC2 pins avoided: unusable while Wi-Fi runs" (at 246.38 111.76 0) (effects (font (size 1.27 1.27)) (justify left top))))
